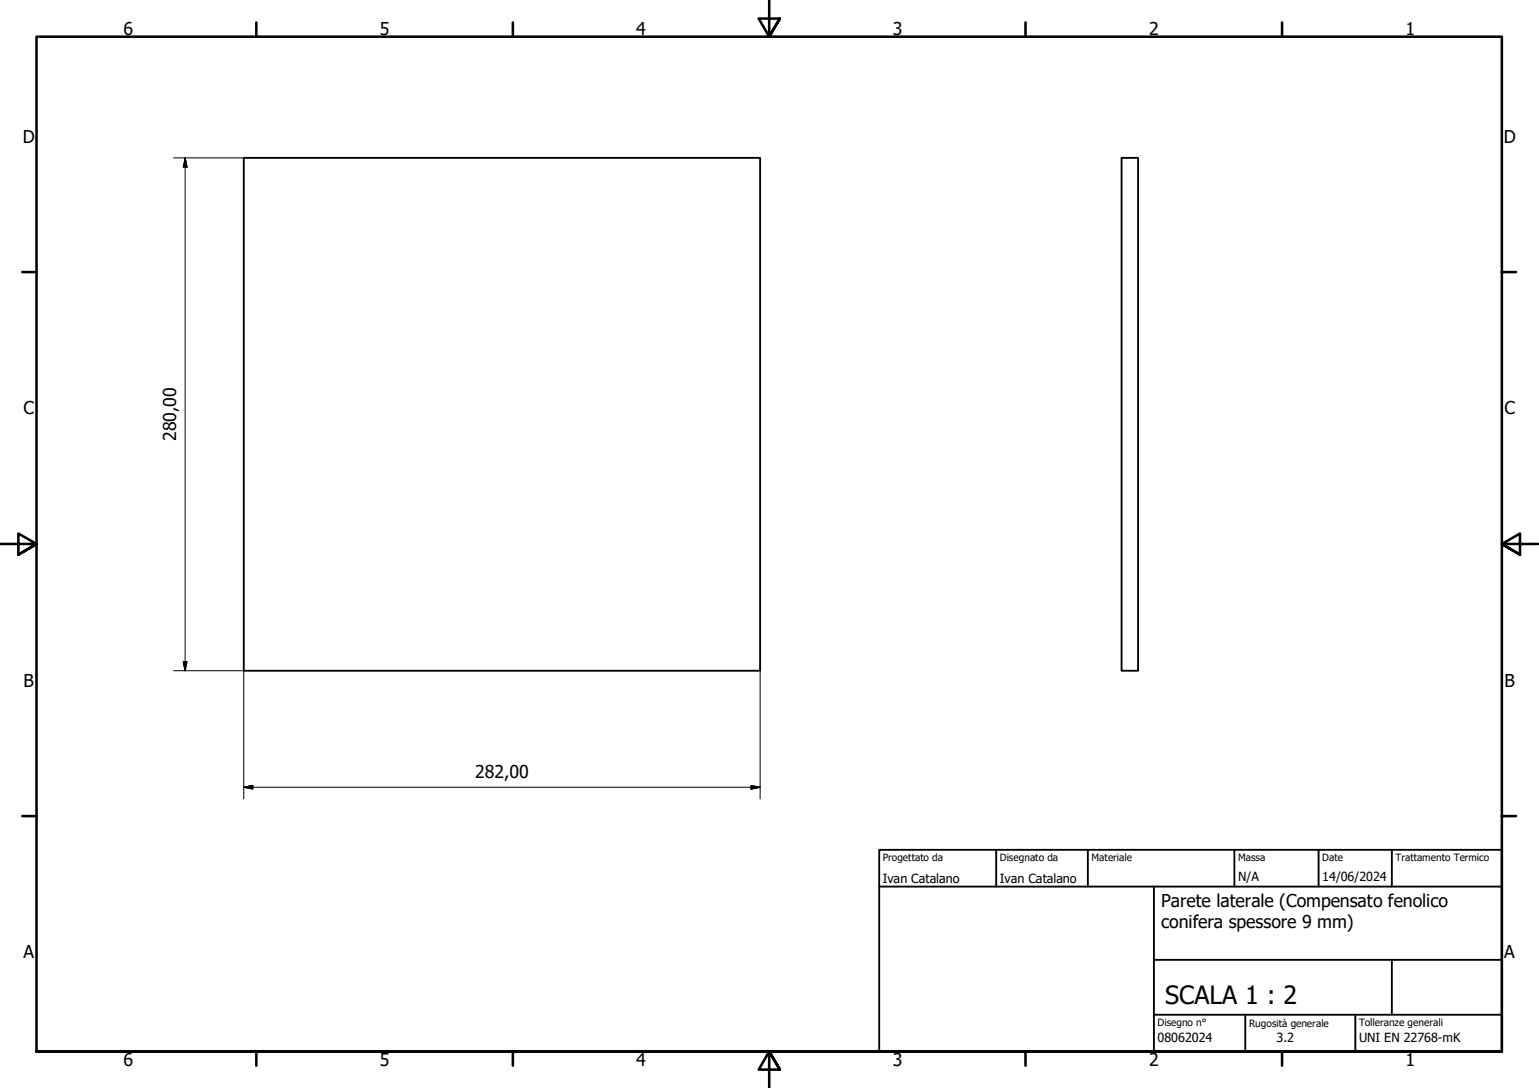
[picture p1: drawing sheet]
<svg xmlns="http://www.w3.org/2000/svg" width="420mm" height="297mm" viewBox="0 0 420 297" stroke-linecap="round" stroke-linejoin="round" font-family="sans-serif">
<!-- layer: Visible (ISO) -->
<path d="M66.5 43.1h141v140h-141zM306.2 43.1h4.5v140h-4.5z" fill="none" stroke="#000" stroke-width=".51"/>
<!-- layer: Border (ISO) -->
<g fill="none" stroke="#000" stroke-width=".7">
<path d="M70 6.1v3.9M140 6.1v3.9M210 0v10l-2.9-4.9h5.8l-2.9 4.9 2.9-4.9M280 6.1v3.9M350 6.1v3.9M6.1 74.3h3.9M410 74.3h3.9M0 148.5h10l-5-2.8v5.7l5-2.9-5 2.9M420 148.5h-10l5-2.8v5.7l-5-2.9 5 2.9M6.1 222.8h3.9M410 222.8h3.9M10 287.1v-277.1h400v277.1h-400h400"/>
<path d="M70 287.1v3.8M140 287.1v3.8M212.9 292l-2.9-4.9 2.9 4.9h-5.8l2.9-4.9v9.9M280 287.1v3.8M350 287.1v3.8"/>
</g>
<!-- layer: Title (ISO) -->
<g fill="none" stroke="#000" stroke-width=".51">
<path d="M240 232h170v55.1h-170zM272 232v10M297 232v10M337 232v10M360 232v10M380 232v10M240 242h170M315 242v45.1M315 262.1h95M315 277h95M340 277v10.1M370 277v10.1"/>
<path d="M380 262.1v14.9"/>
</g>
<!-- layer: Dimension (ISO) -->
<path d="M47.4 43.1h19.1M50.5 43.1l.6 2.5h-1.1zM50.5 43.1v140M47.4 183.1h19.1v35M50 180.6h1.1l-.6 2.5zM207.5 183.1v35M66.5 214.9l2.5-.5v1zM66.5 214.9h141M205 214.4l2.5 .5-2.5 .5z" fill="none" stroke="#000" stroke-width=".27"/>
<path d="M50.5 43.1l.6 2.5zM50.5 43.1l.6 2.5h-1.1zM50 180.6l.5 2.5zM50 180.6h1.1l-.6 2.5zM66.5 214.9l2.5-.5zM66.5 214.9l2.5-.5v1zM205 215.4l2.5-.5zM205 214.4l2.5 .5-2.5 .5z" fill="#000" stroke="#000" stroke-width=".27"/>
<text font-size="6.9" x="318.1" y="274.1">SCALA 1 : 2</text>
<g font-size="4.8">
<text x="33.7" y="9.6">6</text>
<text x="103.7" y="9.6">5</text>
<text x="173.7" y="9.6">4</text>
<text x="243.7" y="9.6">3</text>
<text x="313.7" y="9.6">2</text>
<text x="383.7" y="9.6">1</text>
<text x="6.2" y="38.9">D</text>
<text x="410.5" y="38.9">D</text>
<text x="6.4" y="113.1">C</text>
<text x="410.7" y="113.1">C</text>
<text x="48.1" y="120.4" transform="rotate(-90 48.1 120.4)">280,00</text>
<text x="6.4" y="187.4">B</text>
<text x="410.7" y="187.4">B</text>
<text x="129.7" y="212.5">282,00</text>
<text x="317" y="247.7">Parete laterale (Compensato fenolico</text>
<text x="317" y="253.5">conifera spessore 9 mm)</text>
<text x="6.4" y="261.7">A</text>
<text x="410.7" y="261.7">A</text>
<text x="33.7" y="290.9">6</text>
<text x="103.7" y="290.9">5</text>
<text x="173.7" y="290.9">4</text>
<text x="243.7" y="290.9">3</text>
<text x="313.7" y="290.9">2</text>
<text x="383.7" y="290.9">1</text>
</g>
<g font-size="3.4">
<text x="241" y="241">Ivan Catalano</text>
<text x="273" y="241">Ivan Catalano</text>
<text x="338" y="240.5">N/A</text>
<text x="361" y="240.5">14/06/2024</text>
<text x="316" y="284.6">08062024</text>
<text x="348.5" y="284.6">3.2</text>
<text x="371" y="284.6">UNI EN 22768-mK</text>
</g>
<g font-size="2.7">
<text x="241" y="235.1">Progettato da</text>
<text x="273" y="235.1">Disegnato da</text>
<text x="298" y="235.1">Materiale</text>
<text x="338" y="235.1">Massa</text>
<text x="361" y="235.1">Date</text>
<text x="381" y="235.1">Trattamento Termico</text>
<text x="316" y="280.1">Disegno n°</text>
<text x="341" y="280.3">Rugosità generale</text>
<text x="371" y="280.1">Tolleranze generali</text>
</g>
</svg>
